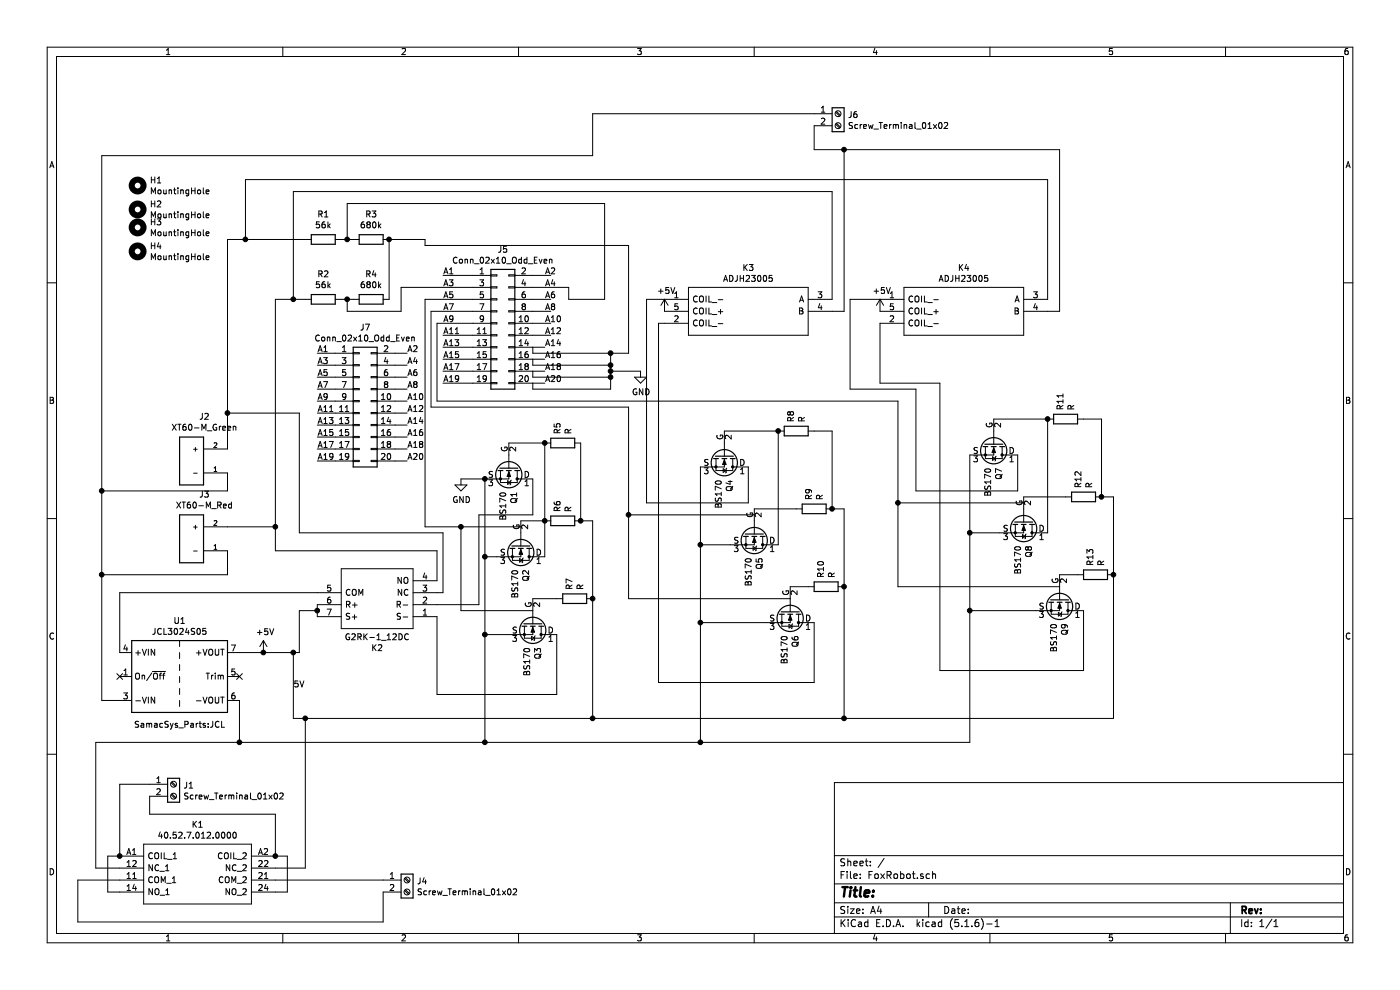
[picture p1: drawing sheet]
EESchema Schematic File Version 4
EELAYER 30 0
EELAYER END
$Descr A4 11693 8268
encoding utf-8
Sheet 1 1
Title ""
Date ""
Rev ""
Comp ""
Comment1 ""
Comment2 ""
Comment3 ""
Comment4 ""
$EndDescr
$Comp
L Connector_Generic:Conn_02x10_Odd_Even J5
U 1 1
P 4150 2700
F 0 "J5" H 4200 3317 50  0000 C CNN
F 1 "Conn_02x10_Odd_Even" H 4200 3226 50  0000 C CNN
F 2 "Connector_PinSocket_2.54mm:PinSocket_2x10_P2.54mm_Vertical" H 4150 2700 50  0001 C CNN
F 3 "~" H 4150 2700 50  0001 C CNN
	1    4150 2700
	1    0    0    -1  
$EndComp
$Comp
L Device:R R3
U 1 1
P 3100 2000
F 0 "R3" V 3307 2000 50  0000 C CNN
F 1 "680k" V 3216 2000 50  0000 C CNN
F 2 "Resistor_THT:R_Axial_DIN0207_L6.3mm_D2.5mm_P10.16mm_Horizontal" V 3030 2000 50  0001 C CNN
F 3 "~" H 3100 2000 50  0001 C CNN
	1    3100 2000
	0    -1   -1   0   
$EndComp
$Comp
L Device:R R4
U 1 1
P 3100 2500
F 0 "R4" V 3307 2500 50  0000 C CNN
F 1 "680k" V 3216 2500 50  0000 C CNN
F 2 "Resistor_THT:R_Axial_DIN0207_L6.3mm_D2.5mm_P10.16mm_Horizontal" V 3030 2500 50  0001 C CNN
F 3 "~" H 3100 2500 50  0001 C CNN
	1    3100 2500
	0    -1   -1   0   
$EndComp
$Comp
L Device:R R2
U 1 1
P 2700 2500
F 0 "R2" V 2907 2500 50  0000 C CNN
F 1 "56k" V 2816 2500 50  0000 C CNN
F 2 "Resistor_THT:R_Axial_DIN0207_L6.3mm_D2.5mm_P10.16mm_Horizontal" V 2630 2500 50  0001 C CNN
F 3 "~" H 2700 2500 50  0001 C CNN
	1    2700 2500
	0    -1   -1   0   
$EndComp
$Comp
L Device:R R1
U 1 1
P 2700 2000
F 0 "R1" V 2907 2000 50  0000 C CNN
F 1 "56k" V 2816 2000 50  0000 C CNN
F 2 "Resistor_THT:R_Axial_DIN0207_L6.3mm_D2.5mm_P10.16mm_Horizontal" V 2630 2000 50  0001 C CNN
F 3 "~" H 2700 2000 50  0001 C CNN
	1    2700 2000
	0    -1   -1   0   
$EndComp
$Comp
L XT60-M:XT60-M J3
U 1 1
P 1600 4500
F 0 "J3" H 1493 4133 50  0000 C CNN
F 1 "XT60-M_Red" H 1493 4224 50  0000 C CNN
F 2 "SamacSys_Parts:Solder_Pads" H 1600 4500 50  0001 L BNN
F 3 "" H 1600 4500 50  0001 L BNN
F 4 "1.2" H 1600 4500 50  0001 L BNN "PARTREV"
F 5 "AMASS" H 1600 4500 50  0001 L BNN "MANUFACTURER"
F 6 "IPC-7251" H 1600 4500 50  0001 L BNN "STANDARD"
	1    1600 4500
	-1   0    0    1   
$EndComp
$Comp
L XT60-M:XT60-M J2
U 1 1
P 1600 3850
F 0 "J2" H 1493 3483 50  0000 C CNN
F 1 "XT60-M_Green" H 1493 3574 50  0000 C CNN
F 2 "SamacSys_Parts:Solder_Pads" H 1600 3850 50  0001 L BNN
F 3 "" H 1600 3850 50  0001 L BNN
F 4 "1.2" H 1600 3850 50  0001 L BNN "PARTREV"
F 5 "AMASS" H 1600 3850 50  0001 L BNN "MANUFACTURER"
F 6 "IPC-7251" H 1600 3850 50  0001 L BNN "STANDARD"
	1    1600 3850
	-1   0    0    1   
$EndComp
Wire Wire Line
	1900 3750 1900 3450
Wire Wire Line
	1900 4400 2300 4400
Wire Wire Line
	2300 4400 2300 2500
Wire Wire Line
	2300 2500 2450 2500
Wire Wire Line
	2850 2000 2900 2000
Wire Wire Line
	2850 2500 2900 2500
Wire Wire Line
	2900 2500 2900 2600
Connection ~ 2900 2500
Wire Wire Line
	2900 2500 2950 2500
Wire Wire Line
	2900 1700 5050 1700
Connection ~ 2900 2000
Wire Wire Line
	2900 2000 2950 2000
$Comp
L power:GND #PWR01
U 1 1
P 5350 3100
F 0 "#PWR01" H 5350 2850 50  0001 C CNN
F 1 "GND" H 5355 2927 50  0000 C CNN
F 2 "" H 5350 3100 50  0001 C CNN
F 3 "" H 5350 3100 50  0001 C CNN
	1    5350 3100
	1    0    0    -1  
$EndComp
Wire Wire Line
	5100 3100 5350 3100
Connection ~ 5100 3100
Wire Wire Line
	3250 2500 3250 2000
Wire Wire Line
	3250 2000 3550 2000
Wire Wire Line
	3550 2000 3550 2050
Connection ~ 3250 2000
Wire Wire Line
	2900 1700 2900 2000
$Comp
L Transistor_FET:BS170 Q1
U 1 1
P 4250 3900
F 0 "Q1" H 4454 3946 50  0000 L CNN
F 1 "BS170" H 4454 3855 50  0000 L CNN
F 2 "Package_TO_SOT_THT:TO-92_Inline" H 4450 3825 50  0001 L CIN
F 3 "http://www.fairchildsemi.com/ds/BS/BS170.pdf" H 4250 3900 50  0001 L CNN
	1    4250 3900
	0    1    1    0   
$EndComp
$Comp
L Transistor_FET:BS170 Q2
U 1 1
P 4350 4550
F 0 "Q2" H 4554 4596 50  0000 L CNN
F 1 "BS170" H 4554 4505 50  0000 L CNN
F 2 "Package_TO_SOT_THT:TO-92_Inline" H 4550 4475 50  0001 L CIN
F 3 "http://www.fairchildsemi.com/ds/BS/BS170.pdf" H 4350 4550 50  0001 L CNN
	1    4350 4550
	0    1    1    0   
$EndComp
Wire Wire Line
	4250 3700 4550 3700
Wire Wire Line
	4550 3700 4550 4350
Wire Wire Line
	4050 4000 4050 4650
Wire Wire Line
	4050 4650 4150 4650
Connection ~ 4050 4650
$Comp
L Device:R R5
U 1 1
P 4700 3700
F 0 "R5" H 4770 3746 50  0000 L CNN
F 1 "R" H 4770 3655 50  0000 L CNN
F 2 "Resistor_THT:R_Axial_DIN0207_L6.3mm_D2.5mm_P10.16mm_Horizontal" V 4630 3700 50  0001 C CNN
F 3 "~" H 4700 3700 50  0001 C CNN
	1    4700 3700
	0    -1   -1   0   
$EndComp
$Comp
L Device:R R6
U 1 1
P 4700 4350
F 0 "R6" H 4770 4396 50  0000 L CNN
F 1 "R" H 4770 4305 50  0000 L CNN
F 2 "Resistor_THT:R_Axial_DIN0207_L6.3mm_D2.5mm_P10.16mm_Horizontal" V 4630 4350 50  0001 C CNN
F 3 "~" H 4700 4350 50  0001 C CNN
	1    4700 4350
	0    -1   -1   0   
$EndComp
Connection ~ 4550 3700
Wire Wire Line
	4350 4350 4550 4350
Wire Wire Line
	4850 4350 4950 4350
Connection ~ 4850 4350
$Comp
L SamacSys_Parts:G2RK-1_12DC K2
U 1 1
P 3650 5150
F 0 "K2" H 4150 5415 50  0000 C CNN
F 1 "G2RK-1_12DC" H 4150 5324 50  0000 C CNN
F 2 "SamacSys_Parts:G2RK112DC" H 4500 5250 50  0001 L CNN
F 3 "http://omronfs.omron.com/en_US/ecb/products/pdf/en-g2r.pdf" H 4500 5150 50  0001 L CNN
F 4 "Relay SPDT PCB dw-latched,5A 12Vdc coil SPDT PCB Mount Latching Relay, 12V dc For Use In Power Applications" H 4500 5050 50  0001 L CNN "Description"
F 5 "25.5" H 4500 4950 50  0001 L CNN "Height"
F 6 "Omron Electronics" H 4500 4850 50  0001 L CNN "Manufacturer_Name"
F 7 "G2RK-1 12DC" H 4500 4750 50  0001 L CNN "Manufacturer_Part_Number"
	1    3650 5150
	-1   0    0    1   
$EndComp
Wire Wire Line
	4450 4000 4450 4300
Wire Wire Line
	4450 4300 4000 4300
Wire Wire Line
	4000 4300 4000 5050
Wire Wire Line
	4000 5050 3650 5050
Wire Wire Line
	4650 5300 4650 5800
Wire Wire Line
	4650 5800 3650 5800
Wire Wire Line
	3650 5800 3650 5150
$Comp
L Converter_DCDC:JCL3024S05 U1
U 1 1
P 1500 5650
F 0 "U1" H 1500 6117 50  0000 C CNN
F 1 "JCL3024S05" H 1500 6026 50  0000 C CNN
F 2 "SamacSys_Parts:JCL" H 1500 5250 50  0000 C CNN
F 3 "https://www.xppower.com/portals/0/pdfs/SF_JTD20.pdf" H 1475 5650 50  0001 C CNN
	1    1500 5650
	1    0    0    -1  
$EndComp
Wire Wire Line
	2000 5450 2200 5450
Wire Wire Line
	2500 5450 2500 5100
Wire Wire Line
	2500 5100 2650 5100
Wire Wire Line
	2650 5050 2650 5100
Connection ~ 2650 5100
Wire Wire Line
	2650 5100 2650 5150
Wire Wire Line
	4350 4400 3850 4400
Wire Wire Line
	4450 5100 3850 5100
Wire Wire Line
	3850 5100 3850 4400
Connection ~ 3850 4400
Wire Wire Line
	2450 5450 2450 6000
Connection ~ 2450 5450
Wire Wire Line
	2450 5450 2500 5450
Wire Wire Line
	2000 6200 2000 5850
Wire Wire Line
	3650 4850 3650 4600
Wire Wire Line
	3650 4600 2300 4600
Wire Wire Line
	2300 4600 2300 4400
Connection ~ 2300 4400
Wire Wire Line
	3650 4950 3700 4950
Wire Wire Line
	3700 4950 3700 4450
Wire Wire Line
	3700 4450 2500 4450
Wire Wire Line
	2500 4450 2500 3450
Wire Wire Line
	2500 3450 1900 3450
Connection ~ 1900 3450
Wire Wire Line
	1900 3450 1900 2000
Wire Wire Line
	1900 3950 1900 4100
Wire Wire Line
	2650 4950 1000 4950
Wire Wire Line
	1000 4950 1000 5450
Wire Wire Line
	1000 5850 850  5850
Wire Wire Line
	850  4800 1900 4800
Wire Wire Line
	1900 4800 1900 4600
Wire Wire Line
	1900 4100 850  4100
Wire Wire Line
	850  4100 850  4800
Connection ~ 850  4800
Wire Wire Line
	850  4800 850  5850
Wire Wire Line
	850  1300 850  4100
Connection ~ 850  4100
Wire Wire Line
	3600 3400 5250 3400
$Comp
L Transistor_FET:BS170 Q4
U 1 1
P 6050 3800
F 0 "Q4" H 6254 3846 50  0000 L CNN
F 1 "BS170" H 6254 3755 50  0000 L CNN
F 2 "Package_TO_SOT_THT:TO-92_Inline" H 6250 3725 50  0001 L CIN
F 3 "http://www.fairchildsemi.com/ds/BS/BS170.pdf" H 6050 3800 50  0001 L CNN
	1    6050 3800
	0    1    1    0   
$EndComp
$Comp
L Transistor_FET:BS170 Q5
U 1 1
P 6300 4450
F 0 "Q5" H 6504 4496 50  0000 L CNN
F 1 "BS170" H 6504 4405 50  0000 L CNN
F 2 "Package_TO_SOT_THT:TO-92_Inline" H 6500 4375 50  0001 L CIN
F 3 "http://www.fairchildsemi.com/ds/BS/BS170.pdf" H 6300 4450 50  0001 L CNN
	1    6300 4450
	0    1    1    0   
$EndComp
$Comp
L Transistor_FET:BS170 Q6
U 1 1
P 6600 5100
F 0 "Q6" H 6804 5146 50  0000 L CNN
F 1 "BS170" H 6804 5055 50  0000 L CNN
F 2 "Package_TO_SOT_THT:TO-92_Inline" H 6800 5025 50  0001 L CIN
F 3 "http://www.fairchildsemi.com/ds/BS/BS170.pdf" H 6600 5100 50  0001 L CNN
	1    6600 5100
	0    1    1    0   
$EndComp
Wire Wire Line
	6050 3600 6500 3600
Wire Wire Line
	5850 3900 5850 4550
Wire Wire Line
	5850 4550 6100 4550
Wire Wire Line
	6400 5200 5850 5200
Wire Wire Line
	5850 5200 5850 4550
Connection ~ 5850 4550
$Comp
L Device:R R8
U 1 1
P 6650 3600
F 0 "R8" H 6720 3646 50  0000 L CNN
F 1 "R" H 6720 3555 50  0000 L CNN
F 2 "Resistor_THT:R_Axial_DIN0207_L6.3mm_D2.5mm_P10.16mm_Horizontal" V 6580 3600 50  0001 C CNN
F 3 "~" H 6650 3600 50  0001 C CNN
	1    6650 3600
	0    -1   -1   0   
$EndComp
$Comp
L Device:R R9
U 1 1
P 6800 4250
F 0 "R9" H 6870 4296 50  0000 L CNN
F 1 "R" H 6870 4205 50  0000 L CNN
F 2 "Resistor_THT:R_Axial_DIN0207_L6.3mm_D2.5mm_P10.16mm_Horizontal" V 6730 4250 50  0001 C CNN
F 3 "~" H 6800 4250 50  0001 C CNN
	1    6800 4250
	0    -1   -1   0   
$EndComp
$Comp
L Device:R R10
U 1 1
P 6900 4900
F 0 "R10" H 6970 4946 50  0000 L CNN
F 1 "R" H 6970 4855 50  0000 L CNN
F 2 "Resistor_THT:R_Axial_DIN0207_L6.3mm_D2.5mm_P10.16mm_Horizontal" V 6830 4900 50  0001 C CNN
F 3 "~" H 6900 4900 50  0001 C CNN
	1    6900 4900
	0    -1   -1   0   
$EndComp
Connection ~ 6500 3600
Wire Wire Line
	6300 4250 6650 4250
Wire Wire Line
	6600 4900 6750 4900
Wire Wire Line
	6800 3600 6950 3600
Wire Wire Line
	6950 4250 7050 4250
Wire Wire Line
	7050 4250 7050 4900
Connection ~ 6950 4250
Wire Wire Line
	6250 3900 6250 4200
Wire Wire Line
	6250 4200 5400 4200
Wire Wire Line
	6800 5200 6800 5700
Wire Wire Line
	6300 4300 5250 4300
Wire Wire Line
	6600 5000 5250 5000
Connection ~ 7050 4900
$Comp
L SamacSys_Parts:ADJH23005 K3
U 1 1
P 5550 2500
F 0 "K3" H 6250 2765 50  0000 C CNN
F 1 "ADJH23005" H 6250 2674 50  0000 C CNN
F 2 "SamacSys_Parts:ADJH23005" H 6800 2600 50  0001 L CNN
F 3 "https://industrial.panasonic.com/ac/cdn/e/control/relay/power/catalog/mech_eng_djh.pdf" H 6800 2500 50  0001 L CNN
F 4 "PANASONIC ELECTRIC WORKS - ADJH23005 - POWER RELAY, SPST-NO, 50A, 277VAC, TH" H 6800 2400 50  0001 L CNN "Description"
F 5 "30.5" H 6800 2300 50  0001 L CNN "Height"
F 6 "Panasonic" H 6800 2200 50  0001 L CNN "Manufacturer_Name"
F 7 "ADJH23005" H 6800 2100 50  0001 L CNN "Manufacturer_Part_Number"
F 8 "667-ADJH23005" H 6800 2000 50  0001 L CNN "Mouser Part Number"
F 9 "https://www.mouser.co.uk/ProductDetail/Panasonic-Industrial-Devices/ADJH23005?qs=QJyXDXpoSMLlP1yMMGNlcQ%3D%3D" H 6800 1900 50  0001 L CNN "Mouser Price/Stock"
F 10 "ADJH23005" H 6800 1800 50  0001 L CNN "Arrow Part Number"
F 11 "https://www.arrow.com/en/products/adjh23005/panasonic" H 6800 1700 50  0001 L CNN "Arrow Price/Stock"
	1    5550 2500
	1    0    0    -1  
$EndComp
$Comp
L Transistor_FET:BS170 Q7
U 1 1
P 8300 3700
F 0 "Q7" H 8504 3746 50  0000 L CNN
F 1 "BS170" H 8504 3655 50  0000 L CNN
F 2 "Package_TO_SOT_THT:TO-92_Inline" H 8500 3625 50  0001 L CIN
F 3 "http://www.fairchildsemi.com/ds/BS/BS170.pdf" H 8300 3700 50  0001 L CNN
	1    8300 3700
	0    1    1    0   
$EndComp
$Comp
L Transistor_FET:BS170 Q8
U 1 1
P 8550 4350
F 0 "Q8" H 8754 4396 50  0000 L CNN
F 1 "BS170" H 8754 4305 50  0000 L CNN
F 2 "Package_TO_SOT_THT:TO-92_Inline" H 8750 4275 50  0001 L CIN
F 3 "http://www.fairchildsemi.com/ds/BS/BS170.pdf" H 8550 4350 50  0001 L CNN
	1    8550 4350
	0    1    1    0   
$EndComp
$Comp
L Transistor_FET:BS170 Q9
U 1 1
P 8850 5000
F 0 "Q9" H 9054 5046 50  0000 L CNN
F 1 "BS170" H 9054 4955 50  0000 L CNN
F 2 "Package_TO_SOT_THT:TO-92_Inline" H 9050 4925 50  0001 L CIN
F 3 "http://www.fairchildsemi.com/ds/BS/BS170.pdf" H 8850 5000 50  0001 L CNN
	1    8850 5000
	0    1    1    0   
$EndComp
Wire Wire Line
	8300 3500 8750 3500
Wire Wire Line
	8750 3500 8750 4450
Wire Wire Line
	8100 3800 8100 4450
Wire Wire Line
	8100 4450 8350 4450
Wire Wire Line
	8650 5100 8100 5100
Wire Wire Line
	8100 5100 8100 4450
Connection ~ 8100 4450
$Comp
L Device:R R11
U 1 1
P 8900 3500
F 0 "R11" H 8970 3546 50  0000 L CNN
F 1 "R" H 8970 3455 50  0000 L CNN
F 2 "Resistor_THT:R_Axial_DIN0207_L6.3mm_D2.5mm_P10.16mm_Horizontal" V 8830 3500 50  0001 C CNN
F 3 "~" H 8900 3500 50  0001 C CNN
	1    8900 3500
	0    -1   -1   0   
$EndComp
$Comp
L Device:R R12
U 1 1
P 9050 4150
F 0 "R12" H 9120 4196 50  0000 L CNN
F 1 "R" H 9120 4105 50  0000 L CNN
F 2 "Resistor_THT:R_Axial_DIN0207_L6.3mm_D2.5mm_P10.16mm_Horizontal" V 8980 4150 50  0001 C CNN
F 3 "~" H 9050 4150 50  0001 C CNN
	1    9050 4150
	0    -1   -1   0   
$EndComp
$Comp
L Device:R R13
U 1 1
P 9150 4800
F 0 "R13" H 9220 4846 50  0000 L CNN
F 1 "R" H 9220 4755 50  0000 L CNN
F 2 "Resistor_THT:R_Axial_DIN0207_L6.3mm_D2.5mm_P10.16mm_Horizontal" V 9080 4800 50  0001 C CNN
F 3 "~" H 9150 4800 50  0001 C CNN
	1    9150 4800
	0    -1   -1   0   
$EndComp
Connection ~ 8750 3500
Wire Wire Line
	8550 4150 8900 4150
Wire Wire Line
	8850 4800 9000 4800
Wire Wire Line
	9050 3500 9200 3500
Wire Wire Line
	9200 4150 9300 4150
Wire Wire Line
	9300 4150 9300 4800
Connection ~ 9200 4150
Wire Wire Line
	8500 3800 8500 4100
Wire Wire Line
	8500 4100 7650 4100
Wire Wire Line
	9050 5100 9050 5600
Wire Wire Line
	8550 4200 7500 4200
Wire Wire Line
	8850 4900 7500 4900
Connection ~ 9300 4800
$Comp
L SamacSys_Parts:ADJH23005 K4
U 1 1
P 7350 2500
F 0 "K4" H 8050 2765 50  0000 C CNN
F 1 "ADJH23005" H 8050 2674 50  0000 C CNN
F 2 "SamacSys_Parts:ADJH23005" H 8600 2600 50  0001 L CNN
F 3 "https://industrial.panasonic.com/ac/cdn/e/control/relay/power/catalog/mech_eng_djh.pdf" H 8600 2500 50  0001 L CNN
F 4 "PANASONIC ELECTRIC WORKS - ADJH23005 - POWER RELAY, SPST-NO, 50A, 277VAC, TH" H 8600 2400 50  0001 L CNN "Description"
F 5 "30.5" H 8600 2300 50  0001 L CNN "Height"
F 6 "Panasonic" H 8600 2200 50  0001 L CNN "Manufacturer_Name"
F 7 "ADJH23005" H 8600 2100 50  0001 L CNN "Manufacturer_Part_Number"
F 8 "667-ADJH23005" H 8600 2000 50  0001 L CNN "Mouser Part Number"
F 9 "https://www.mouser.co.uk/ProductDetail/Panasonic-Industrial-Devices/ADJH23005?qs=QJyXDXpoSMLlP1yMMGNlcQ%3D%3D" H 8600 1900 50  0001 L CNN "Mouser Price/Stock"
F 10 "ADJH23005" H 8600 1800 50  0001 L CNN "Arrow Part Number"
F 11 "https://www.arrow.com/en/products/adjh23005/panasonic" H 8600 1700 50  0001 L CNN "Arrow Price/Stock"
	1    7350 2500
	1    0    0    -1  
$EndComp
Wire Wire Line
	1900 2000 2050 2000
Wire Wire Line
	2050 2000 2050 1500
Wire Wire Line
	2050 1500 8750 1500
Connection ~ 2050 2000
Wire Wire Line
	2050 2000 2550 2000
Wire Wire Line
	2450 1600 6950 1600
Wire Wire Line
	2450 1600 2450 2500
Connection ~ 2450 2500
Wire Wire Line
	2450 2500 2550 2500
Wire Wire Line
	6500 3600 6500 4550
Connection ~ 5250 4300
Wire Wire Line
	5250 3400 5250 4300
Wire Wire Line
	5250 4300 5250 5000
Wire Wire Line
	6800 5700 5500 5700
Wire Wire Line
	5500 5700 5500 2700
Wire Wire Line
	5500 2700 5550 2700
Wire Wire Line
	5400 2500 5550 2500
Wire Wire Line
	5400 2500 5400 4200
Connection ~ 4950 6000
Wire Wire Line
	4950 5000 4950 6000
Connection ~ 4950 5000
Wire Wire Line
	4950 4350 4950 5000
Wire Wire Line
	4450 5000 4650 5000
$Comp
L Device:R R7
U 1 1
P 4800 5000
F 0 "R7" H 4870 5046 50  0000 L CNN
F 1 "R" H 4870 4955 50  0000 L CNN
F 2 "Resistor_THT:R_Axial_DIN0207_L6.3mm_D2.5mm_P10.16mm_Horizontal" V 4730 5000 50  0001 C CNN
F 3 "~" H 4800 5000 50  0001 C CNN
	1    4800 5000
	0    -1   -1   0   
$EndComp
$Comp
L Transistor_FET:BS170 Q3
U 1 1
P 4450 5200
F 0 "Q3" H 4654 5246 50  0000 L CNN
F 1 "BS170" H 4654 5155 50  0000 L CNN
F 2 "Package_TO_SOT_THT:TO-92_Inline" H 4650 5125 50  0001 L CIN
F 3 "http://www.fairchildsemi.com/ds/BS/BS170.pdf" H 4450 5200 50  0001 L CNN
	1    4450 5200
	0    1    1    0   
$EndComp
Wire Wire Line
	4050 4650 4050 5300
Wire Wire Line
	4050 5300 4250 5300
Connection ~ 4550 4350
Wire Wire Line
	4550 4350 4550 4650
Wire Wire Line
	7050 6000 4950 6000
Wire Wire Line
	7050 4900 7050 6000
Wire Wire Line
	7500 4900 7500 4200
Wire Wire Line
	7500 4200 7500 3350
Wire Wire Line
	7500 3350 3650 3350
Connection ~ 7500 4200
Wire Wire Line
	7650 4100 7650 3250
Wire Wire Line
	7650 3250 7100 3250
Wire Wire Line
	7100 2500 7350 2500
Wire Wire Line
	9050 5600 7850 5600
Wire Wire Line
	7850 5600 7850 3200
Wire Wire Line
	7850 3200 7350 3200
Wire Wire Line
	7350 3200 7350 2700
Wire Wire Line
	9300 6000 7050 6000
Wire Wire Line
	9300 4800 9300 6000
Connection ~ 7050 6000
$Comp
L SamacSys_Parts:40.52.7.012.0000 K1
U 1 1
P 1000 7150
F 0 "K1" H 1650 7415 50  0000 C CNN
F 1 "40.52.7.012.0000" H 1650 7324 50  0000 C CNN
F 2 "SamacSys_Parts:405270120000" H 2150 7250 50  0001 L CNN
F 3 "http://uk.rs-online.com/web/p/products/0351572" H 2150 7150 50  0001 L CNN
F 4 "Finder DPDT Non-Latching Relay PCB Mount, 12V dc Coil, 8 A" H 2150 7050 50  0001 L CNN "Description"
F 5 "25" H 2150 6950 50  0001 L CNN "Height"
F 6 "0351572" H 2150 6850 50  0001 L CNN "RS Part Number"
F 7 "http://uk.rs-online.com/web/p/products/0351572" H 2150 6750 50  0001 L CNN "RS Price/Stock"
F 8 "FINDER" H 2150 6650 50  0001 L CNN "Manufacturer_Name"
F 9 "40.52.7.012.0000" H 2150 6550 50  0001 L CNN "Manufacturer_Part_Number"
	1    1000 7150
	1    0    0    -1  
$EndComp
$Comp
L Connector:Screw_Terminal_01x02 J4
U 1 1
P 3400 7350
F 0 "J4" H 3480 7342 50  0000 L CNN
F 1 "Screw_Terminal_01x02" H 3480 7251 50  0000 L CNN
F 2 "TerminalBlock_Phoenix:TerminalBlock_Phoenix_MKDS-1,5-2-5.08_1x02_P5.08mm_Horizontal" H 3400 7350 50  0001 C CNN
F 3 "~" H 3400 7350 50  0001 C CNN
	1    3400 7350
	1    0    0    -1  
$EndComp
Wire Wire Line
	800  7250 1000 7250
Wire Wire Line
	2550 7250 2300 7250
Wire Wire Line
	1000 7350 650  7350
Wire Wire Line
	650  7350 650  7700
Wire Wire Line
	650  7700 3200 7700
Wire Wire Line
	3200 7700 3200 7450
Wire Wire Line
	2300 7350 3200 7350
$Comp
L Connector:Screw_Terminal_01x02 J1
U 1 1
P 1450 6550
F 0 "J1" H 1530 6542 50  0000 L CNN
F 1 "Screw_Terminal_01x02" H 1530 6451 50  0000 L CNN
F 2 "TerminalBlock_Phoenix:TerminalBlock_Phoenix_MKDS-1,5-2-5.08_1x02_P5.08mm_Horizontal" H 1450 6550 50  0001 C CNN
F 3 "~" H 1450 6550 50  0001 C CNN
	1    1450 6550
	1    0    0    -1  
$EndComp
Wire Wire Line
	1250 6650 1250 6800
Wire Wire Line
	1250 6800 2300 6800
Wire Wire Line
	2300 6800 2300 7150
Wire Wire Line
	1250 6550 1000 6550
Wire Wire Line
	1000 6550 1000 7150
Wire Wire Line
	1000 7150 900  7150
Wire Wire Line
	900  7150 900  7450
Wire Wire Line
	900  7450 1000 7450
Connection ~ 1000 7150
Wire Wire Line
	2300 7150 2400 7150
Wire Wire Line
	2400 7150 2400 7450
Wire Wire Line
	2400 7450 2300 7450
Connection ~ 2300 7150
NoConn ~ 1000 5650
NoConn ~ 2000 5650
Wire Wire Line
	5250 2950 5100 2950
Wire Wire Line
	4950 1300 850  1300
$Comp
L Connector:Screw_Terminal_01x02 J6
U 1 1
P 7000 950
F 0 "J6" H 7080 942 50  0000 L CNN
F 1 "Screw_Terminal_01x02" H 7080 851 50  0000 L CNN
F 2 "TerminalBlock_Phoenix:TerminalBlock_Phoenix_MKDS-1,5-2-5.08_1x02_P5.08mm_Horizontal" H 7000 950 50  0001 C CNN
F 3 "~" H 7000 950 50  0001 C CNN
	1    7000 950 
	1    0    0    -1  
$EndComp
Wire Wire Line
	7100 3250 7100 2500
Wire Wire Line
	6950 1600 6950 2500
Wire Wire Line
	8750 1500 8750 2500
Wire Wire Line
	6950 2600 7050 2600
Wire Wire Line
	8750 2600 8850 2600
Wire Wire Line
	8850 2600 8850 1250
Wire Wire Line
	8850 1250 7050 1250
Wire Wire Line
	7050 1250 7050 2600
Wire Wire Line
	7050 1250 6800 1250
Wire Wire Line
	6800 1250 6800 1050
Connection ~ 7050 1250
Wire Wire Line
	4950 1300 4950 950 
Wire Wire Line
	4950 950  6800 950 
Wire Wire Line
	800  6200 800  7250
Connection ~ 2000 6200
Wire Wire Line
	2000 6200 800  6200
Wire Wire Line
	2550 6000 4950 6000
Wire Wire Line
	2450 6000 2550 6000
Connection ~ 2550 6000
Wire Wire Line
	2550 6000 2550 7250
Wire Wire Line
	2000 6200 4050 6200
Wire Wire Line
	4050 5300 4050 6200
Connection ~ 4050 5300
Connection ~ 4050 6200
Wire Wire Line
	4050 6200 5850 6200
Wire Wire Line
	5850 5200 5850 6200
Connection ~ 5850 5200
Connection ~ 5850 6200
Wire Wire Line
	5850 6200 8100 6200
Wire Wire Line
	8100 5100 8100 6200
Connection ~ 8100 5100
$Comp
L power:GND #PWR0101
U 1 1
P 3850 4000
F 0 "#PWR0101" H 3850 3750 50  0001 C CNN
F 1 "GND" H 3855 3827 50  0000 C CNN
F 2 "" H 3850 4000 50  0001 C CNN
F 3 "" H 3850 4000 50  0001 C CNN
	1    3850 4000
	1    0    0    -1  
$EndComp
Wire Wire Line
	3850 4000 4050 4000
Connection ~ 4050 4000
Wire Wire Line
	4850 3700 4850 4350
Wire Wire Line
	6950 3600 6950 4250
Wire Wire Line
	9200 3500 9200 4150
Text Label 2450 5750 0    50   ~ 0
5V
$Comp
L power:+5V #PWR0102
U 1 1
P 2200 5450
F 0 "#PWR0102" H 2200 5300 50  0001 C CNN
F 1 "+5V" H 2215 5623 50  0000 C CNN
F 2 "" H 2200 5450 50  0001 C CNN
F 3 "" H 2200 5450 50  0001 C CNN
	1    2200 5450
	1    0    0    -1  
$EndComp
Connection ~ 2200 5450
Wire Wire Line
	2200 5450 2450 5450
$Comp
L power:+5V #PWR02
U 1 1
P 5550 2600
F 0 "#PWR02" H 5550 2450 50  0001 C CNN
F 1 "+5V" H 5565 2773 50  0000 C CNN
F 2 "" H 5550 2600 50  0001 C CNN
F 3 "" H 5550 2600 50  0001 C CNN
	1    5550 2600
	1    0    0    -1  
$EndComp
$Comp
L power:+5V #PWR03
U 1 1
P 7350 2600
F 0 "#PWR03" H 7350 2450 50  0001 C CNN
F 1 "+5V" H 7365 2773 50  0000 C CNN
F 2 "" H 7350 2600 50  0001 C CNN
F 3 "" H 7350 2600 50  0001 C CNN
	1    7350 2600
	1    0    0    -1  
$EndComp
Wire Wire Line
	3600 2600 3600 3400
Wire Wire Line
	2900 2600 3350 2600
Wire Wire Line
	5050 1700 5050 2500
Wire Wire Line
	5100 3100 5100 3150
Wire Wire Line
	5100 3150 5100 3250
Connection ~ 5100 3150
Wire Wire Line
	5100 3050 5100 3100
Wire Wire Line
	5100 2950 5100 3050
Connection ~ 5100 3050
Connection ~ 5100 2950
Wire Wire Line
	3850 4400 3550 4400
Wire Wire Line
	3550 2500 3550 4400
$Comp
L Connector_Generic:Conn_02x10_Odd_Even J7
U 1 1
P 3000 3350
F 0 "J7" H 3050 3967 50  0000 C CNN
F 1 "Conn_02x10_Odd_Even" H 3050 3876 50  0000 C CNN
F 2 "Connector_PinSocket_2.54mm:PinSocket_2x10_P2.54mm_Vertical" H 3000 3350 50  0001 C CNN
F 3 "~" H 3000 3350 50  0001 C CNN
	1    3000 3350
	1    0    0    -1  
$EndComp
Wire Wire Line
	3550 2050 5250 2050
Wire Wire Line
	5250 2050 5250 2950
Wire Wire Line
	4750 2500 5050 2500
Wire Wire Line
	4750 2400 4750 2500
Wire Wire Line
	4450 2900 4450 2950
Wire Wire Line
	4450 2950 5100 2950
Wire Wire Line
	4450 3000 4450 3050
Wire Wire Line
	4450 3100 4450 3150
Wire Wire Line
	4450 3200 4450 3250
Wire Wire Line
	4450 3250 5100 3250
Wire Wire Line
	4450 3150 5100 3150
Wire Wire Line
	4450 3050 5100 3050
Wire Wire Line
	3350 2600 3350 2400
Wire Wire Line
	3650 2700 3650 3350
Wire Wire Line
	3300 2950 3400 2950
Wire Wire Line
	3300 3050 3400 3050
Wire Wire Line
	3300 3150 3400 3150
Wire Wire Line
	3300 3250 3400 3250
Wire Wire Line
	3300 3350 3400 3350
Wire Wire Line
	3300 3450 3400 3450
Wire Wire Line
	3300 3550 3400 3550
Wire Wire Line
	3300 3650 3400 3650
Wire Wire Line
	3300 3750 3400 3750
Wire Wire Line
	3300 3850 3400 3850
Wire Wire Line
	2800 2950 2650 2950
Wire Wire Line
	2800 3050 2650 3050
Wire Wire Line
	2800 3150 2650 3150
Wire Wire Line
	2800 3250 2650 3250
Wire Wire Line
	2800 3350 2650 3350
Wire Wire Line
	2800 3450 2650 3450
Wire Wire Line
	2800 3550 2650 3550
Wire Wire Line
	2800 3650 2650 3650
Wire Wire Line
	2800 3750 2650 3750
Wire Wire Line
	2800 3850 2650 3850
Text Label 2650 2950 0    50   ~ 0
A1
Text Label 2650 3050 0    50   ~ 0
A3
Text Label 2650 3150 0    50   ~ 0
A5
Text Label 2650 3250 0    50   ~ 0
A7
Text Label 2650 3350 0    50   ~ 0
A9
Text Label 2650 3450 0    50   ~ 0
A11
Text Label 2650 3550 0    50   ~ 0
A13
Text Label 2650 3650 0    50   ~ 0
A15
Text Label 2650 3750 0    50   ~ 0
A17
Text Label 2650 3850 0    50   ~ 0
A19
Text Label 3400 2950 0    50   ~ 0
A2
Text Label 3400 3050 0    50   ~ 0
A4
Text Label 3400 3150 0    50   ~ 0
A6
Text Label 3400 3250 0    50   ~ 0
A8
Text Label 3400 3350 0    50   ~ 0
A10
Text Label 3400 3450 0    50   ~ 0
A12
Text Label 3400 3550 0    50   ~ 0
A14
Text Label 3400 3650 0    50   ~ 0
A16
Text Label 3400 3750 0    50   ~ 0
A18
Text Label 3400 3850 0    50   ~ 0
A20
Wire Wire Line
	4450 2900 4550 2900
Wire Wire Line
	4450 3000 4550 3000
Wire Wire Line
	4450 3100 4550 3100
Wire Wire Line
	4450 3200 4550 3200
Text Label 4550 2300 0    50   ~ 0
A2
Text Label 4550 2400 0    50   ~ 0
A4
Text Label 4550 2500 0    50   ~ 0
A6
Text Label 4550 2600 0    50   ~ 0
A8
Text Label 4550 2700 0    50   ~ 0
A10
Text Label 4550 2800 0    50   ~ 0
A12
Text Label 4550 2900 0    50   ~ 0
A14
Text Label 4550 3000 0    50   ~ 0
A16
Text Label 4550 3100 0    50   ~ 0
A18
Text Label 4550 3200 0    50   ~ 0
A20
Wire Wire Line
	4450 2300 4600 2300
Wire Wire Line
	4450 2500 4600 2500
Wire Wire Line
	4450 2600 4600 2600
Wire Wire Line
	4450 2700 4600 2700
Wire Wire Line
	4450 2800 4600 2800
Wire Wire Line
	4450 2400 4750 2400
Text Label 3700 2300 0    50   ~ 0
A1
Text Label 3700 2400 0    50   ~ 0
A3
Text Label 3700 2500 0    50   ~ 0
A5
Text Label 3700 2600 0    50   ~ 0
A7
Text Label 3700 2700 0    50   ~ 0
A9
Text Label 3700 2800 0    50   ~ 0
A11
Text Label 3700 2900 0    50   ~ 0
A13
Text Label 3700 3000 0    50   ~ 0
A15
Text Label 3700 3100 0    50   ~ 0
A17
Text Label 3700 3200 0    50   ~ 0
A19
Wire Wire Line
	3650 2700 3950 2700
Wire Wire Line
	3350 2400 3950 2400
Wire Wire Line
	3550 2500 3950 2500
Wire Wire Line
	3600 2600 3950 2600
Wire Wire Line
	3700 2300 3950 2300
Wire Wire Line
	3700 2800 3950 2800
Wire Wire Line
	3700 2900 3950 2900
Wire Wire Line
	3700 3000 3950 3000
Wire Wire Line
	3700 3100 3950 3100
Wire Wire Line
	3700 3200 3950 3200
$EndSCHEMATC
